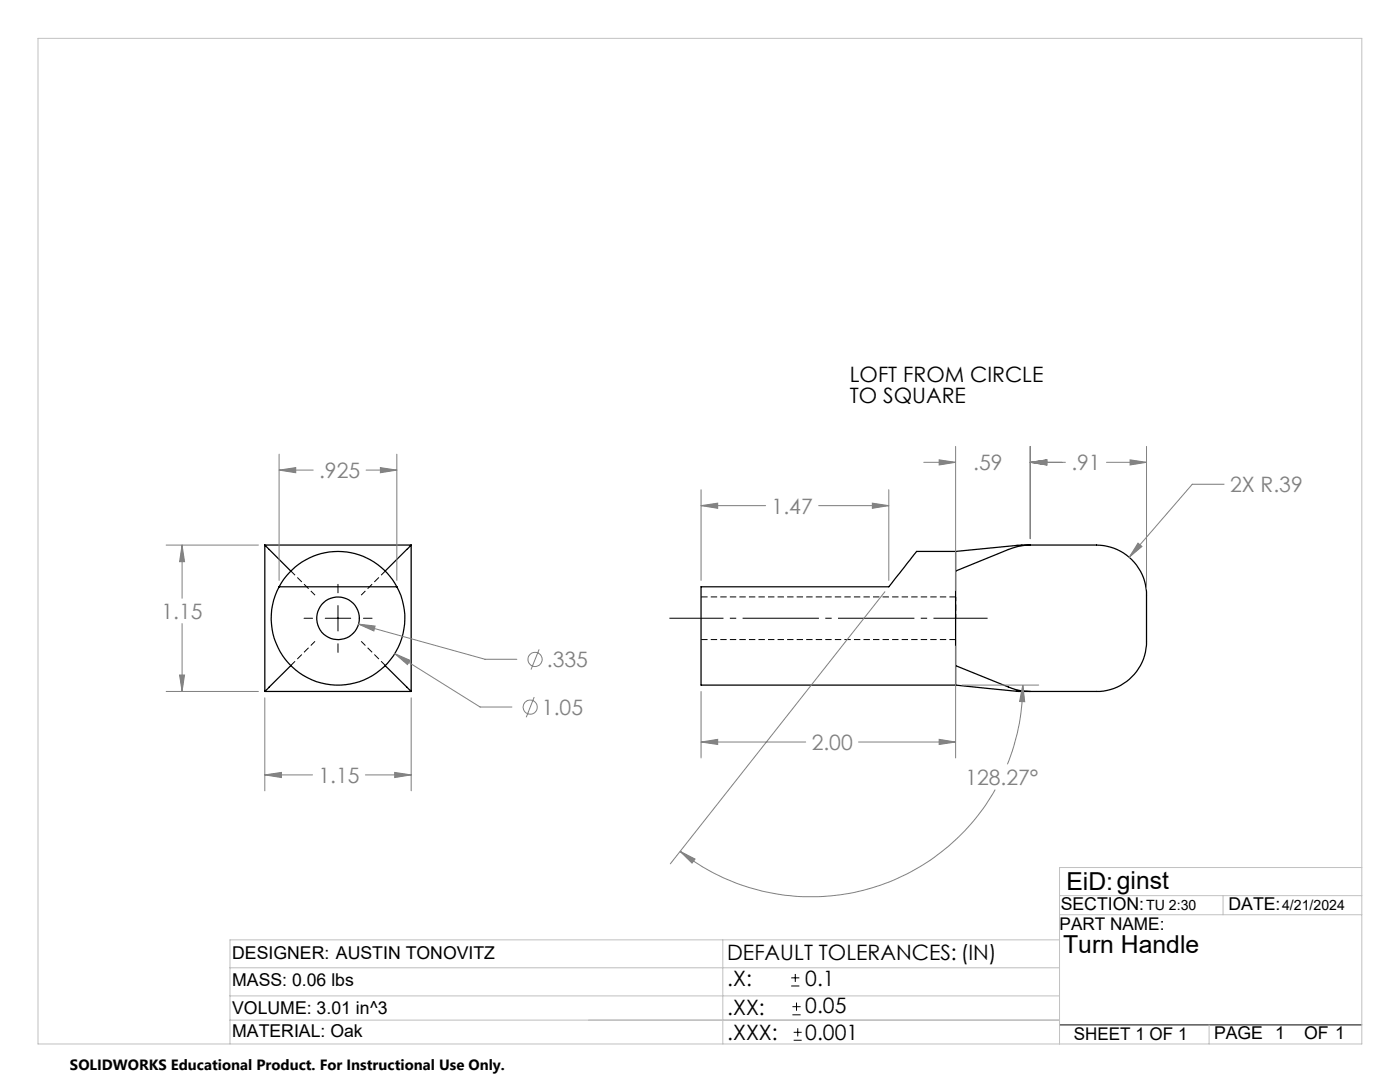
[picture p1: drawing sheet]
<svg xmlns="http://www.w3.org/2000/svg" width="279mm" height="216mm" viewBox="0 0 279 216" stroke-linecap="round" stroke-linejoin="round" font-family="sans-serif">
<path d="M58 113.9l4.9 4.9M72.1 118.8l4.8-4.9M58 132.8l4.9-4.8M72.1 128l4.8 4.8" fill="none" stroke="#000" stroke-width=".2" stroke-dasharray="1.3 .6" stroke-dashoffset=".1" stroke-linecap="butt"/>
<g fill="none" stroke="#000" stroke-width=".25">
<path d="M52.8 108.8v29.2M52.8 108.8l5.2 5.1M52.8 108.8h29.3M55.7 117.1a13.3 13.3 0 0 0 11.8 19.6 13.3 13.3 0 0 0 11.7-19.6M55.7 117.1a13.3 13.3 0 0 1 23.5 0M55.7 117.1h23.5M82.1 108.8v29.2M82.1 108.8l-5.2 5.1M190.7 113.9v18.9M190.7 110.1v3.8M205.6 108.8h-2.5l-12.4 1.2h-7.8l-5.5 7.1h-37.5v19.6h50.8M205.6 108.8a11.3 11.3 0 0 0-4.3 .8l-10.6 4.3"/>
<path d="M205.6 108.8h13.2a10 10 0 0 1 10 10v9.2a10 10 0 0 1-10 10h-13.2M52.8 138h29.3M58 132.8l-5.2 5.2M76.9 132.8l5.2 5.2M190.7 136.7l12.5 1.3h2.4M190.7 132.8l11.3 4.6a10.2 10.2 0 0 0 3.6 .6M190.7 132.8v3.9"/>
<circle cx="67.5" cy="123.4" r="4.3"/>
</g>
<path d="M190.7 123.4v-4.3" fill="none" stroke="#000" stroke-width=".2" stroke-dasharray="1.3 .6" stroke-dashoffset=".4" stroke-linecap="butt"/>
<path d="M190.7 119.1h-50.8M139.9 127.6h50.8" fill="none" stroke="#000" stroke-width=".2" stroke-dasharray="1.3 .6" stroke-linecap="butt"/>
<g fill="none" stroke="#808080" stroke-width=".2">
<path d="M55.7 93.8l3.3-.5v1zM55.7 90.6v25.2M55.7 93.8h6.8M73.1 93.8h6.1M75.9 93.3l3.3 .5-3.3 .5zM79.2 90.6v25.2M139.9 97.7v18.1M177.4 97.7v18.1M184.4 92.3h6.3M187.4 91.8l3.3 .5-3.3 .5zM190.7 89.1v28.8M205.6 92.3l3.3-.5v1z"/>
<path d="M205.6 89.1v18.4M205.6 92.3h7M220.8 92.3h8M225.5 91.8l3.3 .5-3.3 .5zM228.8 89.1v28.4M244.3 96.6h-6.4l-12.5 14.6M33.2 108.8h18.4M36.3 108.8l.5 3.3h-1zM36.3 108.8v10.6M139.9 100.9l3.3-.5v1zM139.9 100.9h12.9M163.4 100.9h14"/>
<path d="M174.1 100.4l3.3 .5-3.3 .5zM176.6 118.1l-42.8 54.3M227.1 108.4l.8 .6-2.5 2.2zM33.2 138h18.4M35.8 134.7h1l-.5 3.3zM36.3 124.4v13.6M52.8 139.2v18.6M71.5 124.5l3.4 .4-.3 1zM71.5 124.5l25.3 7.1h6.4M78.8 130.4l3 1.4-.5 .8zM78.8 130.4l17 10.7h6.4M82.1 139.2v18.6"/>
<path d="M106.6 139.1l-1.6 4M107.6 129.6l-1.6 4M139.9 138v13.2M190.7 128.9v22.3M192 136.7h15.3M204.1 136.7l.4 3.3h-1zM204.1 136.7a41.4 41.4 0 0 1-3.1 15.8M52.8 154.6l3.4-.5v1.1zM52.8 154.6h9.6M72.9 154.6h9.2M78.8 154.1l3.3 .5-3.3 .6zM139.9 148.1l3.3-.6v1.1z"/>
<path d="M139.9 148.1h20.9M171.3 148.1h19.4M187.4 147.5l3.3 .6-3.3 .5zM198.6 157.6a42.2 42.2 0 0 1-62.9 12.3M135.7 169.9l3 1.5-.6 .8z"/>
<circle cx="106.8" cy="131.6" r="1.42"/>
<circle cx="105.8" cy="141.1" r="1.41"/>
</g>
<g fill="none" stroke="#000" stroke-width=".2">
<path d="M67.5 116.6v1.7M60.7 123.4h1.7M64.9 123.4h5.1M67.5 120.8v5.1M67.5 128.4v1.8M72.5 123.4h1.8M157.9 196.7h1.6M157.9 195.1h1.6M158.7 194.3v1.6M158.2 202.5h1.6M158.2 200.9h1.6M158.4 207.6h1.6"/>
<path d="M158.4 206h1.6M159 200.1v1.6M159.2 205.2v1.6M211.5 204.5h60.3"/>
</g>
<path d="M197.1 123.4h-63.5" fill="none" stroke="#000" stroke-width=".2" stroke-dasharray="15.2 1.3 1.3 1.3" stroke-dashoffset="4.4" stroke-linecap="butt"/>
<path d="M7.6 7.7h264.2v200.6h-264.2zM211.5 178.7h60.3M244.1 178.7v3.8M271.8 173.1h-60.3v35.2M45.9 193.1h165.6M45.9 198.7h165.6M144.3 187.5v20.8M211.5 182.5h60.3M211.5 187.5h-165.6v20.8M45.9 203.6h165.6M241.3 204.5v3.8" fill="none" stroke="#c0c0c0" stroke-width=".2"/>
<path d="M52.8 154.6l3.4-.5v1.1zM78.8 154.1l3.3 .5-3.3 .6zM36.3 108.8l.5 3.3h-1zM35.8 134.7h1l-.5 3.3zM78.8 130.4l2.5 2.2 .5-.8zM75.9 93.3l3.3 .5-3.3 .5zM55.7 93.8l3.3-.5v1zM71.5 124.5l3.1 1.4 .3-1zM227.1 108.4l-1.7 2.8 2.5-2.2zM205.6 92.3l3.3-.5v1zM225.5 91.8l3.3 .5-3.3 .5zM187.4 147.5l3.3 .6-3.3 .5zM139.9 148.1l3.3-.6v1.1zM205.6 92.3l3.3-.5v1zM187.4 91.8l3.3 .5-3.3 .5zM139.9 100.9l3.3-.5v1zM174.1 100.4l3.3 .5-3.3 .5zM135.7 169.9l3 1.5-.6 .8zM204.1 136.7l.4 3.3h-1z" fill="#808080"/>
<g font-size="4.9">
<text x="212.8" y="177.6">EiD:ginst</text>
<text x="212.2" y="190.1">Turn Handle</text>
</g>
<g font-size="4.2">
<text x="169.6" y="76.3">LOFT FROM CIRCLE</text>
<text x="169.6" y="80.5">TO SQUARE</text>
<text x="145.1" y="191.5">DEFAULT TOLERANCES: (IN)</text>
<text x="145.1" y="196.7">.X:</text>
<text x="160.7" y="196.7">0.1</text>
<text x="145.1" y="202.5">.XX:</text>
<text x="160.7" y="202.1">0.05</text>
<text x="145.1" y="207.6">.XXX:</text>
<text x="160.7" y="207.6">0.001</text>
</g>
<g font-size="4.2" fill="#808080">
<text x="63.7" y="95.4">.925</text>
<text x="194.2" y="93.8">.59</text>
<text x="213.8" y="93.8">.91</text>
<text x="245.5" y="98.2">2X R.39</text>
<text x="154" y="102.5">1.47</text>
<text x="32.2" y="123.5">1.15</text>
<text x="109.1" y="133.1">.335</text>
<text x="108.2" y="142.6">1.05</text>
<text x="162" y="149.6">2.00</text>
<text x="63.6" y="156.2">1.15</text>
<text x="192.7" y="156.6">128.27°</text>
</g>
<g font-size="3.5">
<text x="211.5" y="185.6">PART NAME:</text>
<text x="211.7" y="181.7">SECTION:</text>
<text x="245.2" y="181.6">DATE:</text>
<text x="46.3" y="191.4">DESIGNER: AUSTIN TONOVITZ</text>
<text x="46.3" y="196.7">MASS: 0.06 lbs</text>
<text x="46.3" y="202.4">VOLUME: 3.01 in^3</text>
<text x="46.3" y="206.9">MATERIAL: Oak</text>
<text x="214.3" y="207.5">SHEET 1 OF 1</text>
<text x="242.3" y="207.4">PAGE 1</text>
<text x="260.3" y="207.3">OF 1</text>
</g>
<text font-size="3" x="14" y="213.5">SOLIDWORKS Educational Product. For Instructional Use Only.</text>
<g font-size="2.8">
<text x="228.7" y="181.6">TU 2:30</text>
<text x="255.9" y="181.6">4/21/2024</text>
</g>
</svg>
